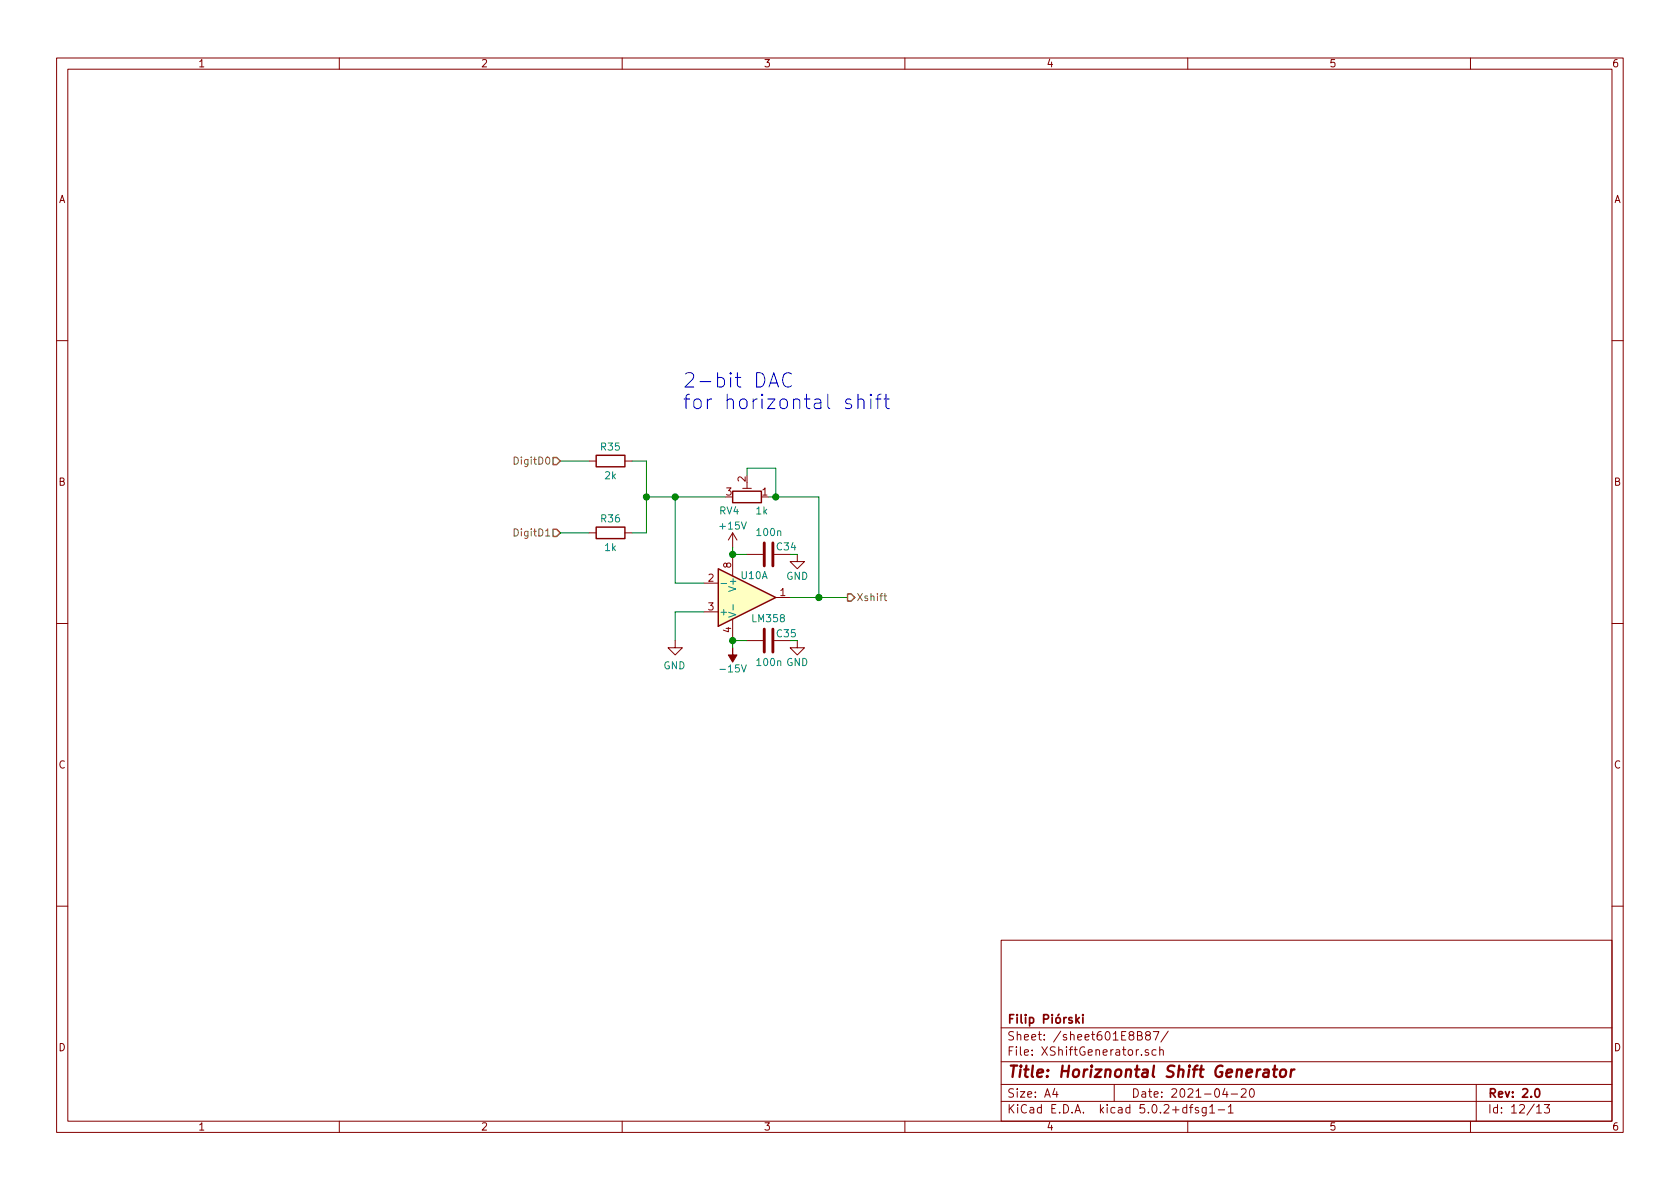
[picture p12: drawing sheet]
EESchema Schematic File Version 4
LIBS:XYgen-cache
EELAYER 26 0
EELAYER END
$Descr A4 11693 8268
encoding utf-8
Sheet 12 13
Title "Horiznontal Shift Generator"
Date "2021-04-20"
Rev "2.0"
Comp "Filip Piórski"
Comment1 ""
Comment2 ""
Comment3 ""
Comment4 ""
$EndDescr
$Comp
L Amplifier_Operational:LM358 U?
U 1 1
P 5200 4150
AR Path="/6045D361" Ref="U?"  Part="1" 
AR Path="/6045ADFB/6045D361" Ref="U?"  Part="1" 
AR Path="/601DE80D/6045ADFB/6045D361" Ref="U?"  Part="1" 
AR Path="/601E8CE8/6045D361" Ref="U10"  Part="1" 
F 0 "U10" H 5250 4000 50  0000 C CNN
F 1 "LM358" H 5350 4300 50  0000 C CNN
F 2 "Package_SO:SOIC-8_3.9x4.9mm_P1.27mm" H 5200 4150 50  0001 C CNN
F 3 "http://www.ti.com/lit/ds/symlink/lm2904-n.pdf" H 5200 4150 50  0001 C CNN
	1    5200 4150
	1    0    0    1   
$EndComp
$Comp
L Amplifier_Operational:LM358 U?
U 3 1
P 5200 4150
AR Path="/6045D368" Ref="U?"  Part="3" 
AR Path="/6045ADFB/6045D368" Ref="U?"  Part="3" 
AR Path="/601DE80D/6045ADFB/6045D368" Ref="U?"  Part="3" 
AR Path="/601E8CE8/6045D368" Ref="U10"  Part="3" 
F 0 "U10" H 5158 4196 50  0001 L CNN
F 1 "LM358" H 5158 4150 50  0001 L CNN
F 2 "Package_SO:SOIC-8_3.9x4.9mm_P1.27mm" H 5200 4150 50  0001 C CNN
F 3 "http://www.ti.com/lit/ds/symlink/lm2904-n.pdf" H 5200 4150 50  0001 C CNN
	3    5200 4150
	1    0    0    -1  
$EndComp
$Comp
L power:+15V #PWR?
U 1 1
P 5100 3800
AR Path="/5FA4B51C/6045D36E" Ref="#PWR?"  Part="1" 
AR Path="/601DE80D/6045D36E" Ref="#PWR?"  Part="1" 
AR Path="/6045D36E" Ref="#PWR?"  Part="1" 
AR Path="/6045ADFB/6045D36E" Ref="#PWR?"  Part="1" 
AR Path="/601DE80D/6045ADFB/6045D36E" Ref="#PWR?"  Part="1" 
AR Path="/601E8CE8/6045D36E" Ref="#PWR0102"  Part="1" 
F 0 "#PWR0102" H 5100 3650 50  0001 C CNN
F 1 "+15V" H 5100 3950 50  0000 C CNN
F 2 "" H 5100 3800 50  0001 C CNN
F 3 "" H 5100 3800 50  0001 C CNN
	1    5100 3800
	-1   0    0    -1  
$EndComp
Wire Wire Line
	5100 3800 5100 3850
$Comp
L power:-15V #PWR?
U 1 1
P 5100 4500
AR Path="/5FA4B51C/6045D375" Ref="#PWR?"  Part="1" 
AR Path="/601DE80D/6045D375" Ref="#PWR?"  Part="1" 
AR Path="/6045D375" Ref="#PWR?"  Part="1" 
AR Path="/6045ADFB/6045D375" Ref="#PWR?"  Part="1" 
AR Path="/601DE80D/6045ADFB/6045D375" Ref="#PWR?"  Part="1" 
AR Path="/601E8CE8/6045D375" Ref="#PWR0103"  Part="1" 
F 0 "#PWR0103" H 5100 4600 50  0001 C CNN
F 1 "-15V" H 5100 4650 50  0000 C CNN
F 2 "" H 5100 4500 50  0001 C CNN
F 3 "" H 5100 4500 50  0001 C CNN
	1    5100 4500
	1    0    0    1   
$EndComp
Wire Wire Line
	5100 4450 5100 4500
Wire Wire Line
	4900 4250 4700 4250
Wire Wire Line
	4700 4250 4700 4450
$Comp
L power:GND #PWR?
U 1 1
P 4700 4450
AR Path="/6045D380" Ref="#PWR?"  Part="1" 
AR Path="/5F9E0DAD/6045D380" Ref="#PWR?"  Part="1" 
AR Path="/601DE80D/6045D380" Ref="#PWR?"  Part="1" 
AR Path="/6045ADFB/6045D380" Ref="#PWR?"  Part="1" 
AR Path="/601DE80D/6045ADFB/6045D380" Ref="#PWR?"  Part="1" 
AR Path="/601E8CE8/6045D380" Ref="#PWR0101"  Part="1" 
F 0 "#PWR0101" H 4700 4200 50  0001 C CNN
F 1 "GND" H 4705 4277 50  0000 C CNN
F 2 "" H 4700 4450 50  0001 C CNN
F 3 "" H 4700 4450 50  0001 C CNN
	1    4700 4450
	-1   0    0    -1  
$EndComp
Wire Wire Line
	4900 4050 4700 4050
Wire Wire Line
	4700 4050 4700 3450
Wire Wire Line
	5700 3450 5700 4150
Wire Wire Line
	5700 4150 5500 4150
Wire Wire Line
	5700 4150 5900 4150
Connection ~ 5700 4150
Wire Wire Line
	4700 3450 4500 3450
Connection ~ 4700 3450
$Comp
L Device:R R?
U 1 1
P 4250 3200
AR Path="/6045D396" Ref="R?"  Part="1" 
AR Path="/6045ADFB/6045D396" Ref="R?"  Part="1" 
AR Path="/601DE80D/6045ADFB/6045D396" Ref="R?"  Part="1" 
AR Path="/601E8CE8/6045D396" Ref="R35"  Part="1" 
F 0 "R35" V 4150 3200 50  0000 C CNN
F 1 "2k" V 4350 3200 50  0000 C CNN
F 2 "Resistor_SMD:R_0805_2012Metric_Pad1.15x1.40mm_HandSolder" V 4180 3200 50  0001 C CNN
F 3 "~" H 4250 3200 50  0001 C CNN
	1    4250 3200
	0    -1   1    0   
$EndComp
$Comp
L Device:R R?
U 1 1
P 4250 3700
AR Path="/6045D39D" Ref="R?"  Part="1" 
AR Path="/6045ADFB/6045D39D" Ref="R?"  Part="1" 
AR Path="/601DE80D/6045ADFB/6045D39D" Ref="R?"  Part="1" 
AR Path="/601E8CE8/6045D39D" Ref="R36"  Part="1" 
F 0 "R36" V 4150 3700 50  0000 C CNN
F 1 "1k" V 4350 3700 50  0000 C CNN
F 2 "Resistor_SMD:R_0805_2012Metric_Pad1.15x1.40mm_HandSolder" V 4180 3700 50  0001 C CNN
F 3 "~" H 4250 3700 50  0001 C CNN
	1    4250 3700
	0    1    1    0   
$EndComp
Wire Wire Line
	4100 3200 3900 3200
$Comp
L Device:R_POT_TRIM RV?
U 1 1
P 5200 3450
AR Path="/5FA4B51C/6045D3C5" Ref="RV?"  Part="1" 
AR Path="/601DE80D/6045D3C5" Ref="RV?"  Part="1" 
AR Path="/6045D3C5" Ref="RV?"  Part="1" 
AR Path="/6045ADFB/6045D3C5" Ref="RV?"  Part="1" 
AR Path="/601DE80D/6045ADFB/6045D3C5" Ref="RV?"  Part="1" 
AR Path="/601E8CE8/6045D3C5" Ref="RV4"  Part="1" 
F 0 "RV4" V 5100 3400 50  0000 R CNN
F 1 "1k" V 5100 3600 50  0000 R CNN
F 2 "Potentiometer_THT:Potentiometer_Bourns_3296W_Vertical" H 5200 3450 50  0001 C CNN
F 3 "~" H 5200 3450 50  0001 C CNN
	1    5200 3450
	0    1    -1   0   
$EndComp
Wire Wire Line
	5350 3450 5400 3450
Wire Wire Line
	5200 3300 5200 3250
Wire Wire Line
	5200 3250 5400 3250
Wire Wire Line
	5400 3250 5400 3450
Connection ~ 5400 3450
$Comp
L Device:C C?
U 1 1
P 5350 3850
AR Path="/5FA4B51C/6045D3D3" Ref="C?"  Part="1" 
AR Path="/601DE80D/6045D3D3" Ref="C?"  Part="1" 
AR Path="/6045D3D3" Ref="C?"  Part="1" 
AR Path="/6045ADFB/6045D3D3" Ref="C?"  Part="1" 
AR Path="/601DE80D/6045ADFB/6045D3D3" Ref="C?"  Part="1" 
AR Path="/601E8CE8/6045D3D3" Ref="C34"  Part="1" 
F 0 "C34" V 5400 3650 50  0000 L CNN
F 1 "100n" V 5500 3750 50  0000 L CNN
F 2 "Capacitor_SMD:C_0805_2012Metric_Pad1.15x1.40mm_HandSolder" H 5388 3700 50  0001 C CNN
F 3 "~" H 5350 3850 50  0001 C CNN
	1    5350 3850
	0    -1   -1   0   
$EndComp
$Comp
L power:GND #PWR?
U 1 1
P 5550 3850
AR Path="/5FA4B51C/6045D3DA" Ref="#PWR?"  Part="1" 
AR Path="/601DE80D/6045D3DA" Ref="#PWR?"  Part="1" 
AR Path="/6045D3DA" Ref="#PWR?"  Part="1" 
AR Path="/6045ADFB/6045D3DA" Ref="#PWR?"  Part="1" 
AR Path="/601DE80D/6045ADFB/6045D3DA" Ref="#PWR?"  Part="1" 
AR Path="/601E8CE8/6045D3DA" Ref="#PWR0104"  Part="1" 
F 0 "#PWR0104" H 5550 3600 50  0001 C CNN
F 1 "GND" H 5550 3700 50  0000 C CNN
F 2 "" H 5550 3850 50  0001 C CNN
F 3 "" H 5550 3850 50  0001 C CNN
	1    5550 3850
	-1   0    0    -1  
$EndComp
Wire Wire Line
	5200 3850 5100 3850
Wire Wire Line
	5500 3850 5550 3850
$Comp
L Device:C C?
U 1 1
P 5350 4450
AR Path="/5FA4B51C/6045D3E2" Ref="C?"  Part="1" 
AR Path="/601DE80D/6045D3E2" Ref="C?"  Part="1" 
AR Path="/6045D3E2" Ref="C?"  Part="1" 
AR Path="/6045ADFB/6045D3E2" Ref="C?"  Part="1" 
AR Path="/601DE80D/6045ADFB/6045D3E2" Ref="C?"  Part="1" 
AR Path="/601E8CE8/6045D3E2" Ref="C35"  Part="1" 
F 0 "C35" V 5300 4250 50  0000 L CNN
F 1 "100n" V 5500 4350 50  0000 L CNN
F 2 "Capacitor_SMD:C_0805_2012Metric_Pad1.15x1.40mm_HandSolder" H 5388 4300 50  0001 C CNN
F 3 "~" H 5350 4450 50  0001 C CNN
	1    5350 4450
	0    -1   1    0   
$EndComp
$Comp
L power:GND #PWR?
U 1 1
P 5550 4450
AR Path="/5FA4B51C/6045D3E9" Ref="#PWR?"  Part="1" 
AR Path="/601DE80D/6045D3E9" Ref="#PWR?"  Part="1" 
AR Path="/6045D3E9" Ref="#PWR?"  Part="1" 
AR Path="/6045ADFB/6045D3E9" Ref="#PWR?"  Part="1" 
AR Path="/601DE80D/6045ADFB/6045D3E9" Ref="#PWR?"  Part="1" 
AR Path="/601E8CE8/6045D3E9" Ref="#PWR0105"  Part="1" 
F 0 "#PWR0105" H 5550 4200 50  0001 C CNN
F 1 "GND" H 5550 4300 50  0000 C CNN
F 2 "" H 5550 4450 50  0001 C CNN
F 3 "" H 5550 4450 50  0001 C CNN
	1    5550 4450
	-1   0    0    -1  
$EndComp
Wire Wire Line
	5200 4450 5100 4450
Wire Wire Line
	5550 4450 5500 4450
Connection ~ 5100 3850
Connection ~ 5100 4450
Text Notes 4750 2850 0    100  ~ 0
2-bit DAC\nfor horizontal shift
Text HLabel 3900 3700 0    50   Input ~ 0
DigitD1
Text HLabel 3900 3200 0    50   Input ~ 0
DigitD0
Wire Wire Line
	4400 3200 4500 3200
Wire Wire Line
	4500 3200 4500 3450
Wire Wire Line
	4400 3700 4500 3700
Wire Wire Line
	4500 3700 4500 3450
Connection ~ 4500 3450
Wire Wire Line
	4100 3700 3900 3700
Wire Wire Line
	4700 3450 5050 3450
Wire Wire Line
	5400 3450 5700 3450
Text HLabel 5900 4150 2    50   Output ~ 0
Xshift
$EndSCHEMATC
